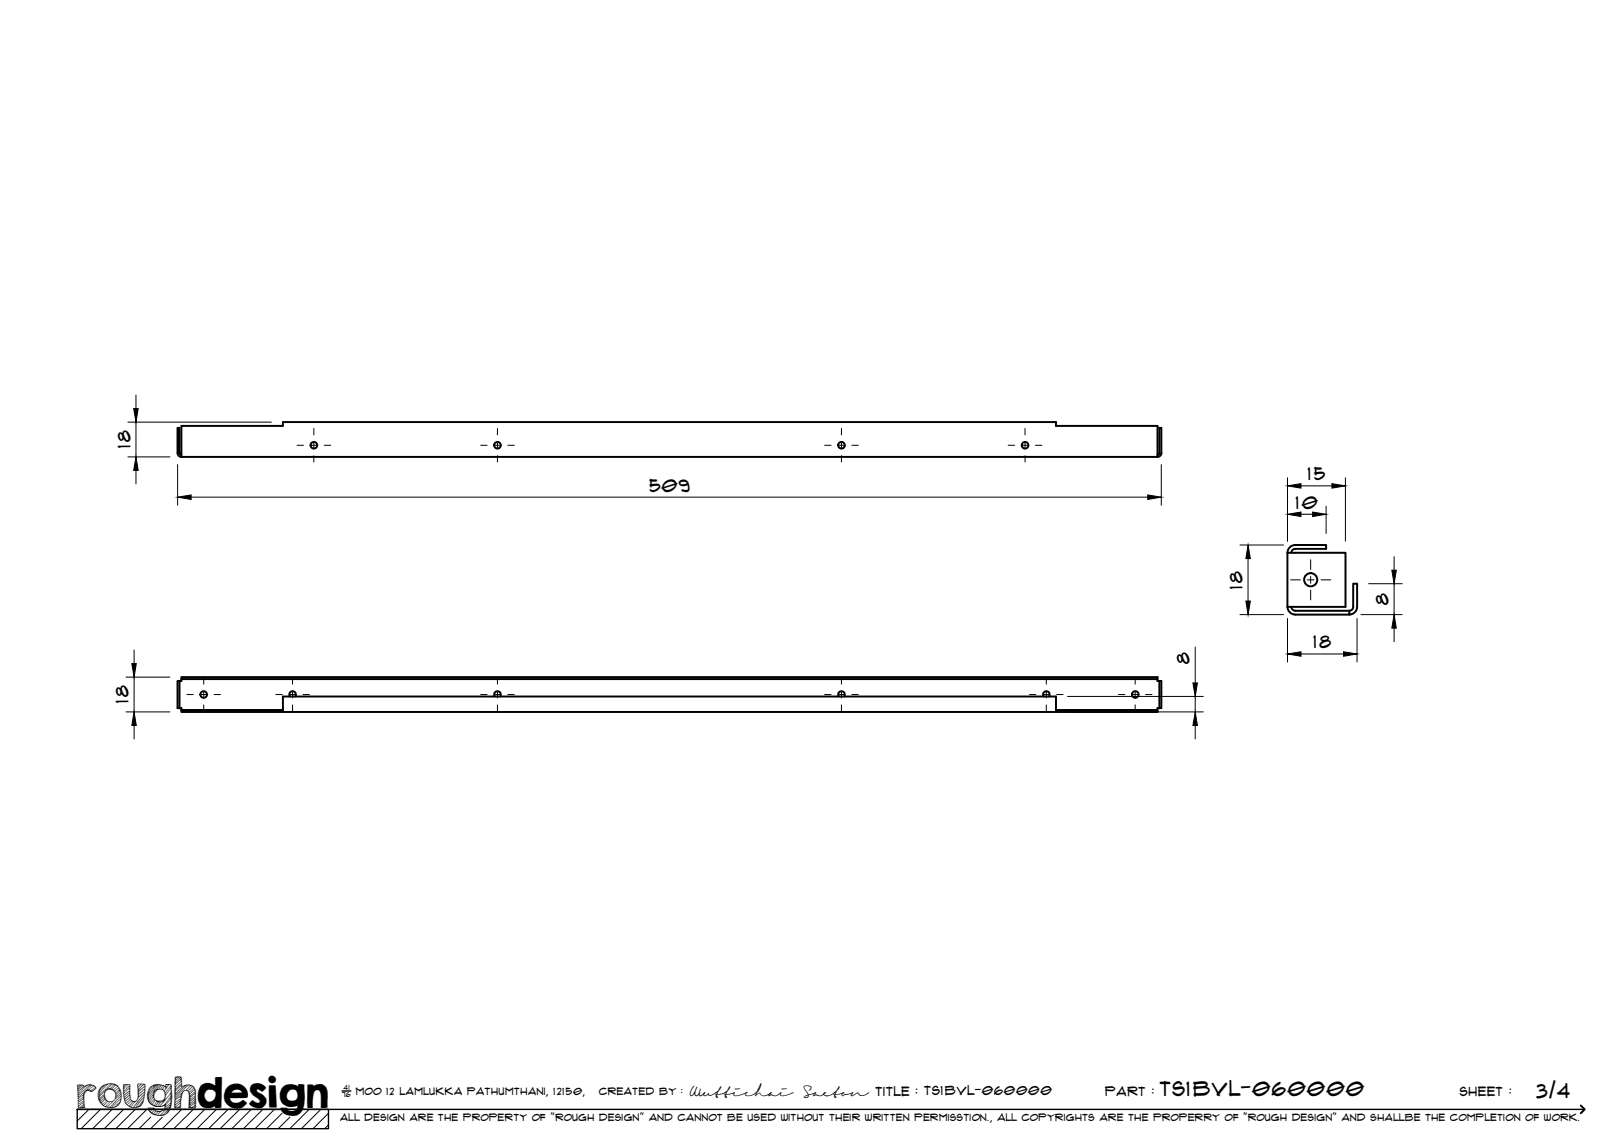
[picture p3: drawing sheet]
<svg xmlns="http://www.w3.org/2000/svg" width="420mm" height="297mm" viewBox="0 0 420 297" stroke-linecap="round" stroke-linejoin="round" font-family="sans-serif">
<!-- layer: Visible -->
<g fill="none" stroke="#000" stroke-width=".51">
<path d="M46.9 110.2h26.3v-1h200v1h26.3v8h-252.6zM46.9 117.7l-.5-.5v-6.5h-.5v6.5a1.01 1.01 0 0 0 1 1M300.5 117.2v-6.5h-.5v6.5l-.1 .3-.4 .2M300.5 117.2a1.01 1.01 0 0 1-1 1M333.1 143h15v14h-15M333.1 143v14M333.1 143a2 2 0 0 1 2-2h8v1h-8a1.01 1.01 0 0 0-1 1M333.1 157a2 2 0 0 0 2 2M334.1 157a1.01 1.01 0 0 0 1 1h14v1h-14M349.1 158a.97 .97 0 0 0 1-1v-6h1v6a2 2 0 0 1-2 2M46.9 175.7v-.5h252.6v.5a.34 .34 0 0 0 0 .5 .34 .34 0 0 0 .5 0M299.5 175.7h-252.6a.34 .34 0 0 1 0 .5 .34 .34 0 0 1-.5 0v7h-.5v-7h.5"/>
<path d="M46.4 183.2a.34 .34 0 0 1 .5 0 .34 .34 0 0 1 0 .5M46.9 183.7v.5h252.6v-.5h-26.3M46.9 183.7h26.3M73.2 184.2v-4h200v4M75 180.2a.86 .86 0 0 1 .7-1.4 .86 .86 0 0 1 .7 1.4M128 180.2a.86 .86 0 0 1 .7-1.4 .86 .86 0 0 1 .7 1.4M217 180.2a.86 .86 0 0 1 .7-1.4 .86 .86 0 0 1 .7 1.4M270 180.2a.86 .86 0 0 1 .7-1.4 .86 .86 0 0 1 .7 1.4M300 183.2h.5v-7h-.5v7a.34 .34 0 0 0-.5 0 .34 .34 0 0 0 0 .5"/>
<circle cx="81.2" cy="115.2" r=".86"/>
<circle cx="128.7" cy="115.2" r=".86"/>
<circle cx="217.7" cy="115.2" r=".86"/>
<circle cx="265.2" cy="115.2" r=".86"/>
<circle cx="339.1" cy="150" r="1.7"/>
<circle cx="52.7" cy="179.7" r=".86"/>
<circle cx="293.7" cy="179.7" r=".86"/>
</g>
<!-- layer: TitleBlock -->
<path d="M20 287h65v5h-65zM20 287h390M88.5 282.3h2.3" fill="none" stroke="#000" stroke-width=".36"/>
<path d="M409 286.1l1 .9-1 1" fill="none" stroke="#000" stroke-width=".51"/>
<g fill="none" stroke="#000" stroke-width=".26">
<path d="M23 287l-3 3.1M26 287l-5 5M29 287l-5 5M32 287l-5 5M35 287l-5 5M38 287l-5 5M39 289.1l-3 2.9M42 289.1l-3 2.9M47 287l-5 5M50 287l-5 5M53 287l-5 5M56 287l-5 5"/>
<path d="M59 287l-5 5M62 287l-5 5M65 287l-5 5M68 287l-5 5M71 287l-5 5M73 288l-4 4M75 289.1l-3 2.9M80 287l-5 5M83 287l-5 5M85 288l-4 4M85 291l-1 1"/>
</g>
<!-- layer: Smart Centers -->
<g fill="none" stroke="#000" stroke-width=".26">
<path d="M76.9 115.2h1.6M80.3 115.2h1.8M81.2 110.9v1.6M81.2 114.3v1.8M81.2 117.9v1.7M83.9 115.2h1.7M124.4 115.2h1.6M127.8 115.2h1.8M128.7 110.9v1.6M128.7 114.3v1.8M128.7 117.9v1.7M131.4 115.2h1.7"/>
<path d="M213.3 115.2h1.7M216.8 115.2h1.8M217.7 110.9v1.6M217.7 114.3v1.8M217.7 117.9v1.7M220.4 115.2h1.6M260.8 115.2h1.7M264.3 115.2h1.8M265.2 110.9v1.6M265.2 114.3v1.8M265.2 117.9v1.7M267.9 115.2h1.7"/>
<path d="M333.9 150h2.5M338.2 150h1.8M339.1 144.8v2.5M339.1 149.1v1.8M339.1 152.7v2.5M341.8 150h2.5M48.3 179.7h1.7M51.8 179.7h1.8M52.7 175.4v1.6M52.7 178.8v1.8M55.4 179.7h1.6M71.4 179.7h1.6"/>
<path d="M74.8 179.7h1.8M75.7 175.4v1.6M75.7 178.8v1.8M78.4 179.7h1.7M124.4 179.7h1.6M127.8 179.7h1.8M128.7 175.4v1.6M128.7 178.8v1.8M131.4 179.7h1.7M213.3 179.7h1.7M216.8 179.7h1.8M217.7 175.4v1.6"/>
<path d="M217.7 178.8v1.8M220.4 179.7h1.6M266.3 179.7h1.7M269.8 179.7h1.8M270.7 175.4v1.6M270.7 178.8v1.8M273.4 179.7h1.6M289.3 179.7h1.7M292.8 179.7h1.8M293.7 175.4v1.6M293.7 178.8v1.8M296.4 179.7h1.6"/>
<path d="M52.7 182.4v1.7M75.7 182.4v1.7M128.7 182.4v1.7M217.7 182.4v1.7M270.7 182.4v1.7M293.7 182.4v1.7"/>
</g>
<!-- layer: FD_Dimensions -->
<g fill="none" stroke="#000" stroke-width=".26">
<path d="M33.1 118.2h10.9M33.1 109.2h37.1M35.2 102.2v3.5M35.2 109.2v9M35.2 121.7v3.5M46 120.2v10.5M49.4 128.6h247.5M300.4 120.2v10.5M333.1 123.6v16.4M336.6 125.7h8M336.6 133.1h3M343.1 131v7"/>
<path d="M348.1 123.6v16.4M320.8 159h11.3M320.8 141h11.3M322.9 144.5v11M352.1 159h10.7M354.1 151h8.7M360.7 144v3.5M360.7 151v8M32.6 175.2h11.4M34.7 168.2v3.5M34.7 175.2v9M309.2 167.4v9.3"/>
<path d="M333.1 160v11.3M336.6 169.2h11M351.1 160v11.3M360.7 162.5v3.5M32.6 184.2h11.4M34.7 187.7v3.5M276.2 184.2h35.1M276.2 180.2h35.1M309.2 180.2v4M309.2 187.7v3.5"/>
</g>
<g fill="#000" stroke="#000" stroke-width=".26">
<path d="M34.6 105.7h1.2l-.6 3.5zM35.2 118.2l.6 3.5h-1.2zM46 128.6l3.4-.5v1.1zM296.9 128.1l3.5 .5-3.5 .6zM333.1 125.7l3.5-.6v1.2zM333.1 133.1l3.5-.6v1.2zM339.6 132.5l3.5 .6-3.5 .6zM344.6 125.1l3.5 .6-3.5 .6zM322.3 155.5h1.2l-.6 3.5zM322.9 141l.6 3.5h-1.2zM360.1 147.5h1.2l-.6 3.5zM34.1 171.7h1.2l-.6 3.5z"/>
<path d="M308.6 176.7h1.2l-.6 3.5zM333.1 169.2l3.5-.6v1.2zM347.6 168.6l3.5 .6-3.5 .6zM360.7 159l.6 3.5h-1.2zM34.7 184.2l.6 3.5h-1.2zM309.2 184.2l.6 3.5h-1.2z"/>
</g>
<text font-size="9.7" x="19.9" y="286.8">roughdesign</text>
<g font-size="5.3">
<text x="300.1" y="283.6">TS1BVL-060000</text>
<text x="397.5" y="284">3/4</text>
</g>
<g font-size="4.6">
<text x="33.7" y="116" transform="rotate(-90 33.7 116)">18</text>
<text x="338.4" y="124.3">15</text>
<text x="168" y="127.2">509</text>
<text x="335.2" y="131.6">10</text>
<text x="321.5" y="152.3" transform="rotate(-90 321.5 152.3)">18</text>
<text x="359.2" y="156.5" transform="rotate(-90 359.2 156.5)">8</text>
<text x="339.8" y="167.8">18</text>
<text x="307.8" y="171.8" transform="rotate(-90 307.8 171.8)">8</text>
<text x="33.2" y="182" transform="rotate(-90 33.2 182)">18</text>
</g>
<g font-size="3.4">
<text x="178.3" y="283.5">Wuttichai</text>
<text x="208.1" y="283.5">Saeton title : TS1BVL-060000</text>
</g>
<g font-size="3.3">
<text x="286" y="283.5">Part :</text>
<text x="377.7" y="283.5">sheet :</text>
</g>
<g font-size="2.7">
<text x="92.1" y="283.3">moo 12 Lamlukka pathumthani, 12150,</text>
<text x="155" y="283.3">created by :</text>
</g>
<text font-size="2.6" x="88" y="290.1">all design are the property of &quot;rough design&quot; and cannot be used without their written permisstion., all copyrights are the properry of &quot;rough design&quot; and shallbe the completion of work.</text>
<g font-size="1.9">
<text x="88.5" y="283.9">76</text>
<text x="88.9" y="282.1">41</text>
</g>
</svg>
